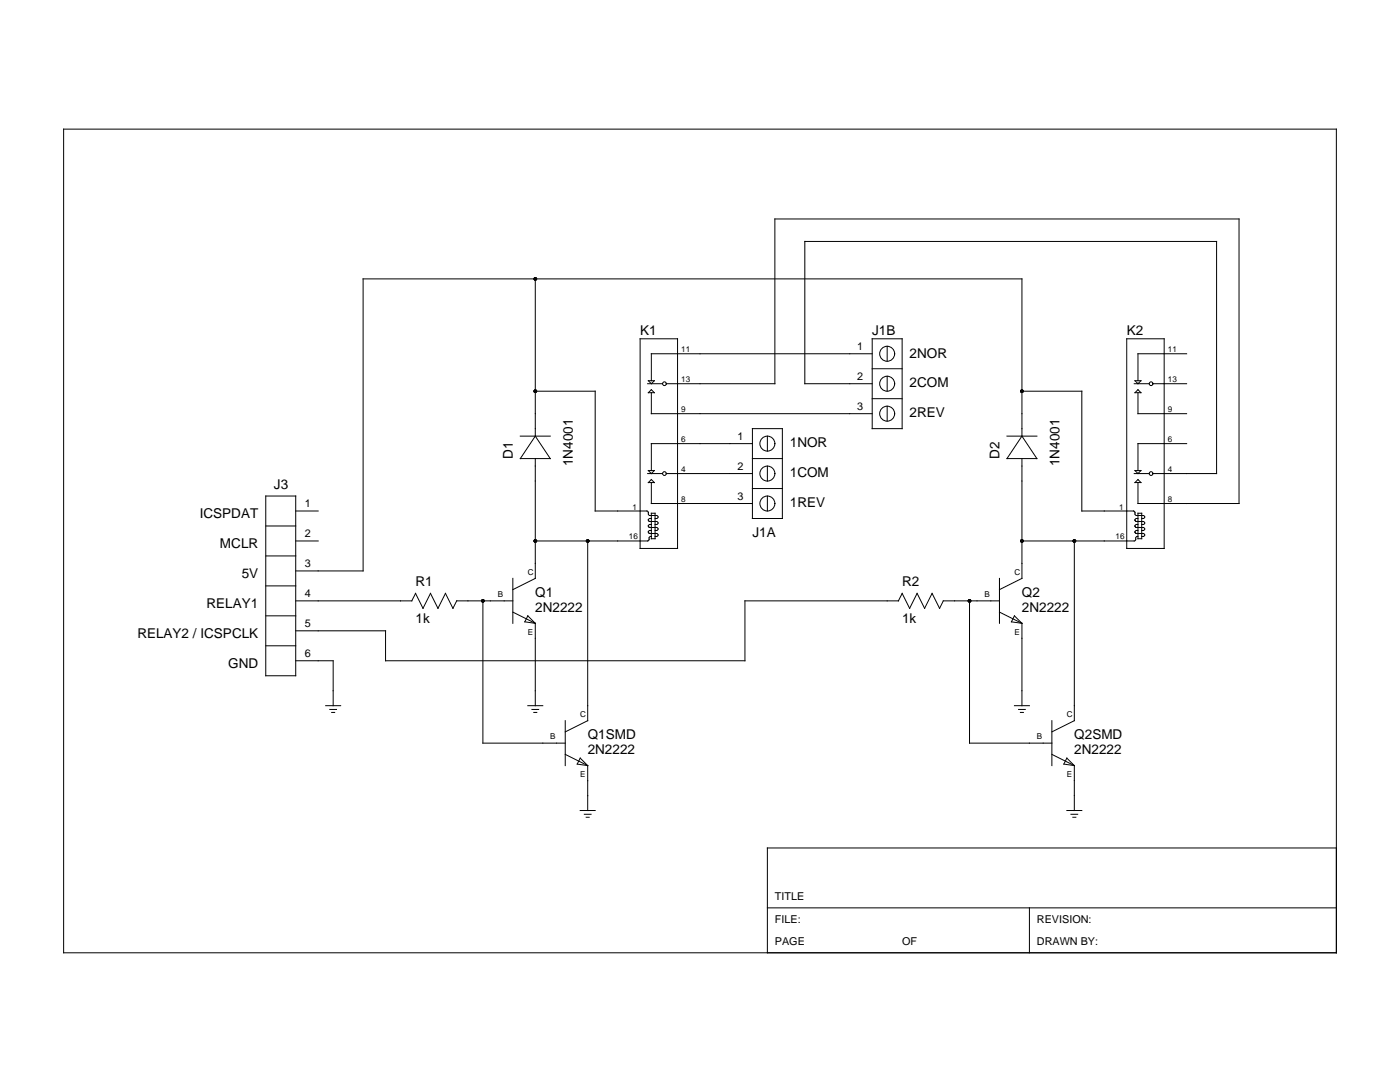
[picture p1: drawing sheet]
<svg xmlns="http://www.w3.org/2000/svg" width="279mm" height="216mm" viewBox="0 0 279 216" stroke-linecap="round" stroke-linejoin="round" font-family="sans-serif">
<g fill="none" stroke="#000" stroke-width=".2">
<path d="M12.7 25.8h254v164.3h-254zM106.8 55.6v31.4M106.8 78.1h12v23.9h10.3l.2 .1 .2 .7 1.5 .1a.3 .3 0 0 1 .3 .3 .3 .3 0 0 1-.3 .3h-.3M127.7 67.6h7.5v41.8h-7.5zM129.2 76.6h3M129.4 78.4l.6-.6 .6 .6zM129.4 76h1.2l-.6 .6zM130 78.4v4.1h44.1M133 76.6h21.6v-32.9h92.7v56.8h-20.2v-4.2M174.1 70.6h-44.1v5.4M174.1 76.6h-13.5v-28.4h82.2v46.3h-12.7M174.1 67.6h5.9v17.9h-5.9z"/>
<path d="M174.1 73.6h5.9M174.1 79.6h5.9M177.1 69.1v3M177.1 75.1v3M203.9 78.1h12v23.9h10.3l.3 .1 .2 .7 1.5 .1a.3 .3 0 0 1 .3 .3 .3 .3 0 0 1-.3 .3h-.3M224.9 67.6h7.4v41.8h-7.4zM226.4 76.6h2.9M226.5 76h1.2l-.6 .6zM227.1 78.4v4.1h9.7M227.1 77.8l.6 .6h-1.2zM230.1 76.6h6.7M236.8 70.6h-9.7v5.4"/>
<path d="M53 99h6v35.8h-6zM103.8 87h6M106.8 87l3 4.5h-6zM106.8 91.5v23.9l-4.5 2.3M129.2 94.5h3M129.4 93.9h1.2l-.6 .6zM130 96.3v4.2h20.2M130 95.7l.6 .6h-1.2zM133 94.5h17.2M150.2 85.5h5.9v18h-5.9zM150.2 91.5h5.9M150.2 88.5h-20.2v5.4"/>
<path d="M150.2 97.5h5.9M153.1 87v3M153.1 93v3M153.1 99v3M177.1 81v3M201 87h5.9M203.9 87v-31.4h-131.4v58.3h-13.5M203.9 87l3 4.5h-5.9zM203.9 91.5v23.9l-4.4 2.3M226.4 94.5h2.9M226.5 93.9h1.2l-.6 .6zM227.1 95.7l.6 .6h-1.2z"/>
<path d="M236.8 88.5h-9.7v5.4M53 116.9h6M53 105h6M53 110.9h6M59 119.9h23.2M59 102h4.5M59 107.9h4.5M82.2 119.9l.7-1.5 1.5 3 1.5-3 1.5 3 1.5-3 1.5 3 .7-1.5h11.2M96.4 119.9v28.4h16.4M102.3 115.4v9M117.3 107.9v35.9l-4.5 2.2M130 104.7h-.3a.3 .3 0 0 0-.3 .3 .3 .3 0 0 0 .3 .3h1.3a.3 .3 0 0 1 .3 .3 .3 .3 0 0 1-.3 .3h-.3"/>
<path d="M130 105.9h-.3a.3 .3 0 0 0-.3 .2 .3 .3 0 0 0 .3 .3h1.3a.3 .3 0 0 1 .3 .3 .3 .3 0 0 1-.3 .3h-.3M130 107l-.4 .2-.1 .6-.3 .1h-22.4M130 103.5h-.3a.3 .3 0 0 0-.3 .3 .3 .3 0 0 0 .3 .3h1.3a.3 .3 0 0 1 .3 .3 .3 .3 0 0 1-.3 .3h-.3M130 102.4h.7v5.1h-.7zM193.5 119.9v28.4h16.4M199.5 119.9h-11.2l-.8 1.5-1.5-3-1.5 3-1.5-3-1.5 3-1.4-3-.8 1.5h-30.6v11.9h-71.8v-5.9h-17.9M199.5 115.4v9M214.4 107.9v35.9l-4.5 2.2M227.1 104.7h-.3a.3 .3 0 0 0-.3 .3 .3 .3 0 0 0 .3 .3h1.4a.3 .3 0 0 1 .3 .3 .3 .3 0 0 1-.3 .3h-.3M227.1 105.9h-.3a.3 .3 0 0 0-.3 .2 .3 .3 0 0 0 .3 .3h1.4a.3 .3 0 0 1 .3 .3 .3 .3 0 0 1-.3 .3h-.3M227.1 107l-.4 .2-.1 .6-.2 .1h-22.5M227.1 103.5h-.3a.3 .3 0 0 0-.3 .3 .3 .3 0 0 0 .3 .3h1.4a.3 .3 0 0 1 .3 .3 .3 .3 0 0 1-.3 .3h-.3"/>
<path d="M227.1 102.4h.8v5.1h-.8zM53 122.9h6M53 128.9h6M59 131.8h7.5v9M102.3 122.1l4.5 2.3M105.3 122.9l1.5 1.5-2.1-.3zM106.8 124.4v16.4M199.5 122.1l4.4 2.3M202.5 122.9l1.4 1.5-2-.3zM203.9 124.4v16.4M65 140.8h3M65.8 141.6h1.4"/>
<path d="M66.2 142.2h.6M105.3 140.8h3M106.2 141.6h1.3M106.5 142.2h.6M112.8 150.5l4.5 2.3M112.8 143.8v9M115.8 151.3l1.5 1.5-2.1-.3zM117.3 152.8v8.9M202.5 140.8h2.9M203.3 141.6h1.3M203.6 142.2h.6M209.9 150.5l4.5 2.3"/>
<path d="M209.9 143.8v9M212.9 151.3l1.5 1.5-2.1-.3zM214.4 152.8v8.9M115.8 161.7h3M116.6 162.5h1.4M117 163.1h.6M212.9 161.7h3M213.7 162.5h1.4M214.1 163.1h.6M266.7 169.2h-113.6v20.9M153.1 181.2h113.6M205.4 181.2v8.9"/>
<circle cx="132.6" cy="76.6" r=".37"/>
<circle cx="177.1" cy="70.6" r="1.49"/>
<circle cx="177.1" cy="76.6" r="1.49"/>
<circle cx="229.7" cy="76.6" r=".37"/>
<circle cx="132.6" cy="94.5" r=".37"/>
<circle cx="153.1" cy="94.5" r="1.49"/>
<circle cx="153.1" cy="88.5" r="1.49"/>
<circle cx="177.1" cy="82.5" r="1.49"/>
<circle cx="229.7" cy="94.5" r=".37"/>
<circle cx="153.1" cy="100.5" r="1.49"/>
</g>
<g fill="#000">
<circle cx="106.8" cy="55.6" r=".37"/>
<circle cx="106.8" cy="78.1" r=".37"/>
<circle cx="203.9" cy="78.1" r=".37"/>
<circle cx="96.4" cy="119.9" r=".37"/>
<circle cx="106.8" cy="107.9" r=".37"/>
<circle cx="117.3" cy="107.9" r=".37"/>
<circle cx="193.5" cy="119.9" r=".37"/>
<circle cx="203.9" cy="107.9" r=".37"/>
<circle cx="214.4" cy="107.9" r=".37"/>
</g>
<g font-size="2.7">
<text x="127.7" y="66.9">K1</text>
<text x="174.1" y="66.9">J1B</text>
<text x="181.5" y="71.3">2NOR</text>
<text x="224.9" y="66.9">K2</text>
<text x="181.5" y="77.3">2COM</text>
<text x="181.5" y="83.3">2REV</text>
<text x="157.6" y="89.3">1NOR</text>
<text x="102.3" y="91.5" transform="rotate(-90 102.3 91.5)">D1</text>
<text x="114.3" y="93" transform="rotate(-90 114.3 93)">1N4001</text>
<text x="157.6" y="95.2">1COM</text>
<text x="199.5" y="91.5" transform="rotate(-90 199.5 91.5)">D2</text>
<text x="211.4" y="93" transform="rotate(-90 211.4 93)">1N4001</text>
<text x="54.7" y="97.5">J3</text>
<text x="157.6" y="101.2">1REV</text>
<text x="39.9" y="103.5">ICSPDAT</text>
<text x="150.2" y="107.2">J1A</text>
<text x="43.9" y="109.4">MCLR</text>
<text x="48.2" y="115.4">5V</text>
<text x="82.9" y="116.9">R1</text>
<text x="106.8" y="119.1">Q1</text>
<text x="180" y="116.9">R2</text>
<text x="203.9" y="119.1">Q2</text>
<text x="41.2" y="121.4">RELAY1</text>
<text x="82.9" y="124.4">1k</text>
<text x="106.8" y="122.1">2N2222</text>
<text x="180" y="124.4">1k</text>
<text x="203.9" y="122.1">2N2222</text>
<text x="27.4" y="127.4">RELAY2 / ICSPCLK</text>
<text x="45.6" y="133.3">GND</text>
<text x="117.3" y="147.5">Q1SMD</text>
<text x="214.4" y="147.5">Q2SMD</text>
<text x="117.3" y="150.5">2N2222</text>
<text x="214.4" y="150.5">2N2222</text>
</g>
<g font-size="2.2">
<text x="171.1" y="69.8">1</text>
<text x="171.1" y="75.8">2</text>
<text x="171.1" y="81.8">3</text>
<text x="147.2" y="87.8">1</text>
<text x="147.2" y="93.7">2</text>
<text x="60.8" y="101.2">1</text>
<text x="147.2" y="99.7">3</text>
<text x="60.8" y="107.2">2</text>
<text x="60.8" y="113.2">3</text>
<text x="60.8" y="119.1">4</text>
<text x="60.8" y="125.1">5</text>
<text x="60.8" y="131.1">6</text>
<text x="154.6" y="179.7">TITLE</text>
<text x="154.6" y="184.1">FILE:</text>
<text x="206.9" y="184.1">REVISION:</text>
<text x="154.6" y="188.6">PAGE</text>
<text x="180" y="188.6">OF</text>
<text x="206.9" y="188.6">DRAWN BY:</text>
</g>
<g font-size="1.6">
<text x="136" y="70.3">11</text>
<text x="233.1" y="70.3">11</text>
<text x="136" y="76.3">13</text>
<text x="233.1" y="76.3">13</text>
<text x="136" y="82.2">9</text>
<text x="233.1" y="82.2">9</text>
<text x="136" y="88.2">6</text>
<text x="233.1" y="88.2">6</text>
<text x="136" y="94.2">4</text>
<text x="233.1" y="94.2">4</text>
<text x="126.3" y="101.7">1</text>
<text x="136" y="100.2">8</text>
<text x="223.4" y="101.7">1</text>
<text x="233.1" y="100.2">8</text>
<text x="125.5" y="107.6">16</text>
<text x="222.6" y="107.6">16</text>
<text x="99.4" y="119.1">B</text>
<text x="105.3" y="114.7">C</text>
<text x="196.5" y="119.1">B</text>
<text x="202.5" y="114.7">C</text>
<text x="105.3" y="126.6">E</text>
<text x="202.5" y="126.6">E</text>
<text x="115.8" y="143.1">C</text>
<text x="212.9" y="143.1">C</text>
<text x="109.8" y="147.5">B</text>
<text x="206.9" y="147.5">B</text>
<text x="115.8" y="155">E</text>
<text x="212.9" y="155">E</text>
</g>
</svg>
